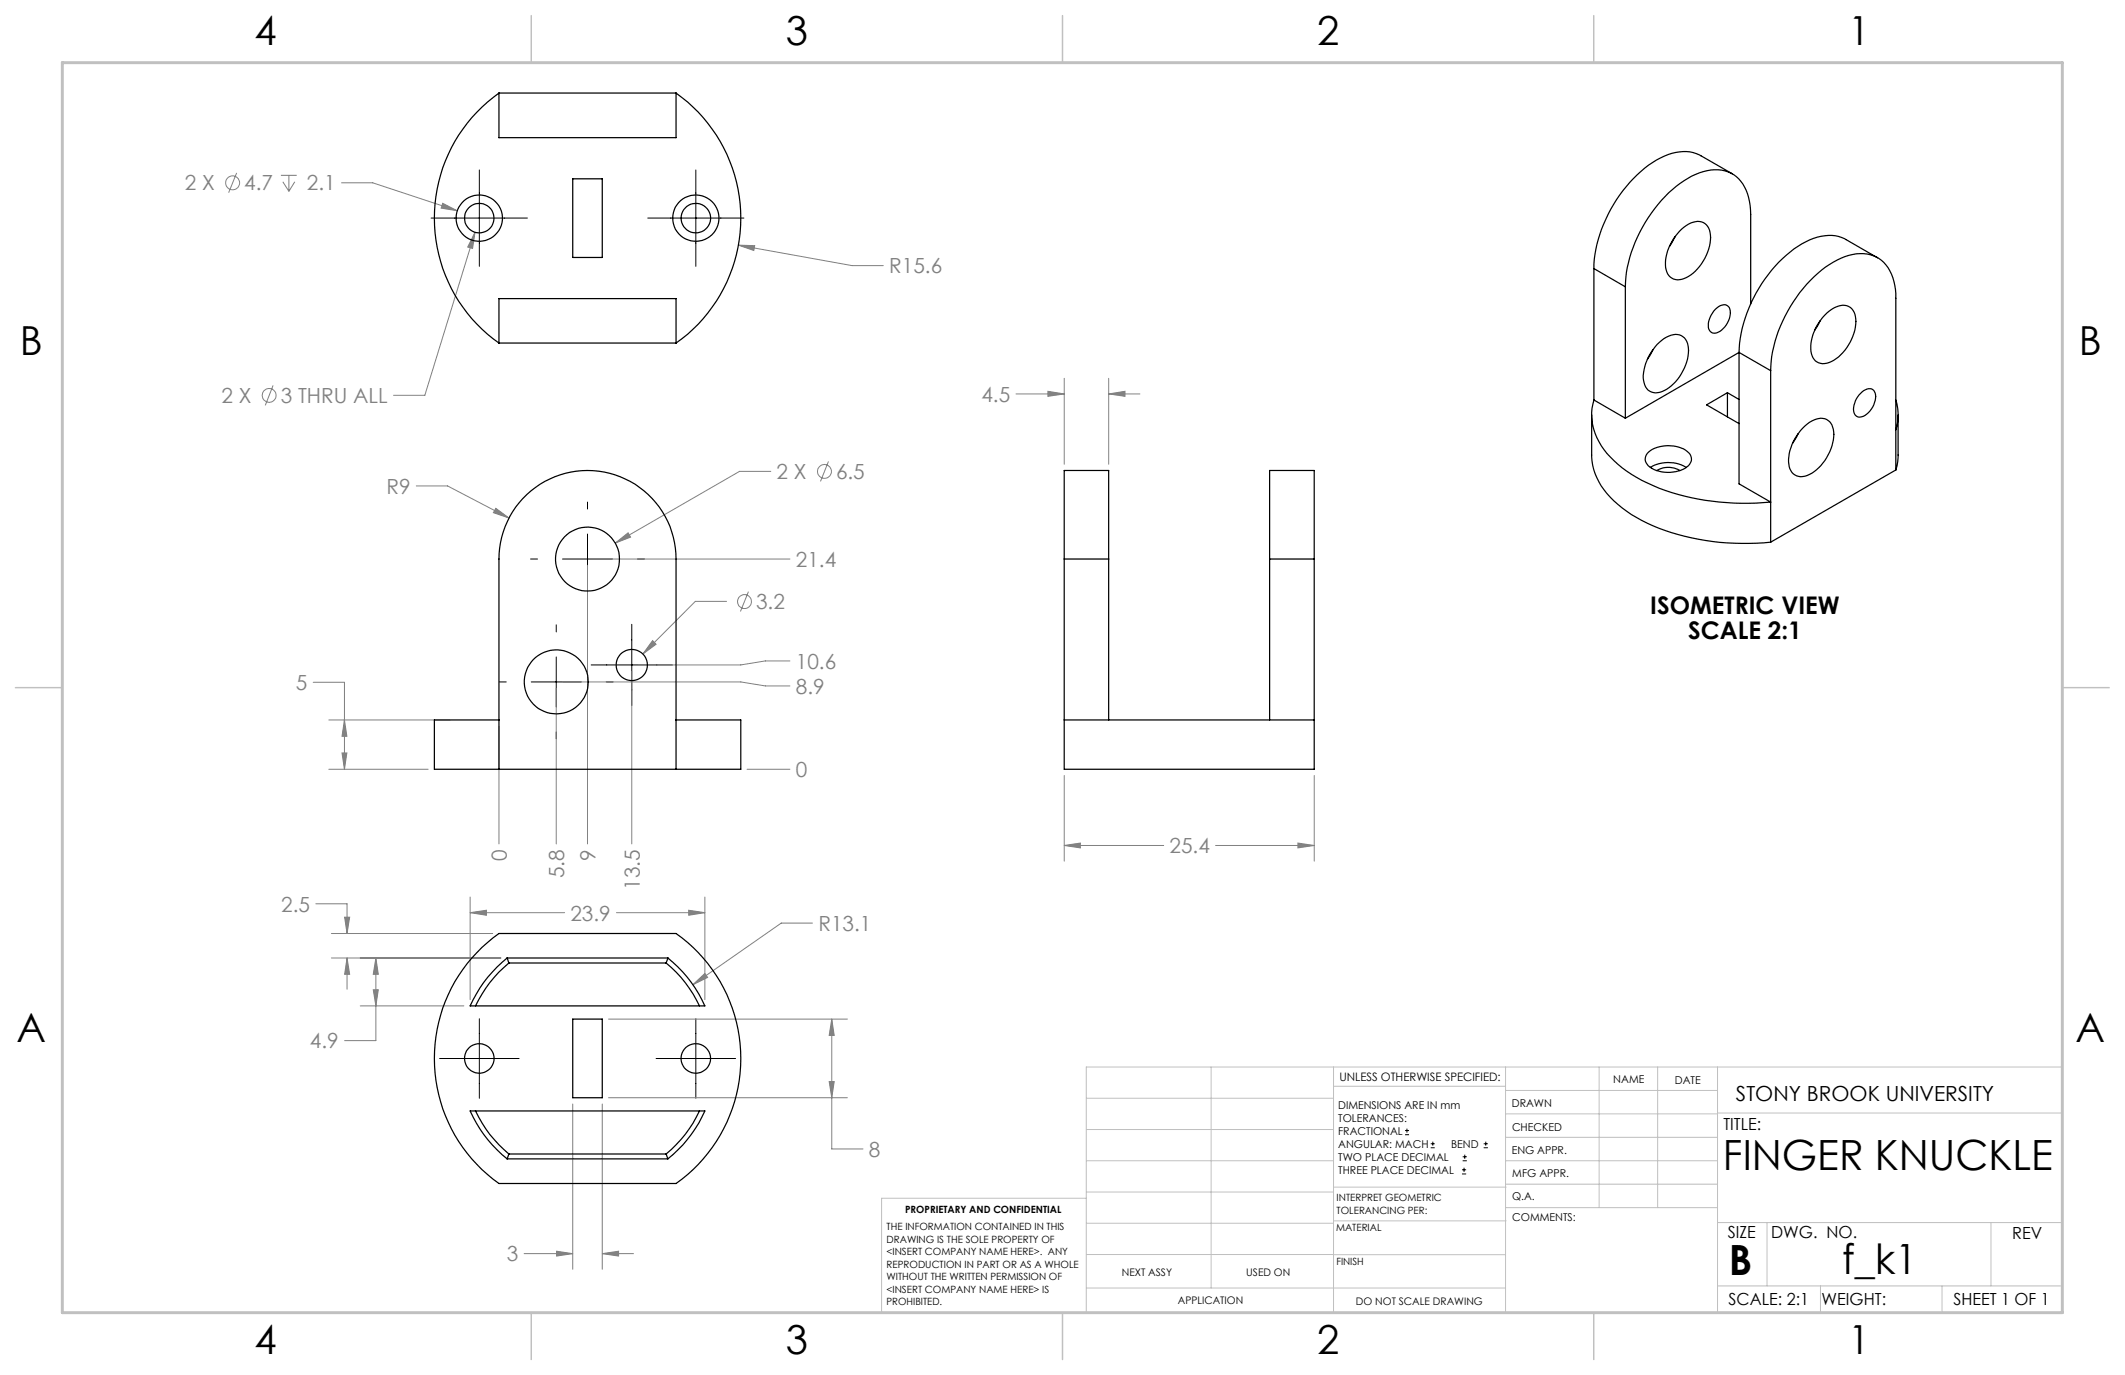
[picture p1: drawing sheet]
<svg xmlns="http://www.w3.org/2000/svg" width="432mm" height="279mm" viewBox="0 0 432 279" stroke-linecap="round" stroke-linejoin="round" font-family="sans-serif">
<g fill="none" stroke="#808080" stroke-width=".2">
<path d="M48.1 35.1l-1.6 4.1M57.1 35.6h3.2M57.5 36.9l1.2 2M58.7 35.6v3.3M59.9 36.9l-1.2 2M69.4 37.1h6.3l17.2 5.7M90 41.3l2.9 1.5-3.3-.5zM96.5 47.2l-.5 3.3-1-.3zM96.5 47.2l-10.2 33.1h-6.3M150 49.8l3.4 .1-.2 1zM150 49.8l23.1 4.2h6.4M55.5 78.3l-1.6 4.1"/>
<path d="M212.9 79.5l3.4 .5-3.4 .5zM216.3 76.9v17.4M225.3 76.9v17.4M84.6 98.7h6.3l12.5 6.6M156.6 95.8h-6.3l-25.3 14.5M168.3 93.8l-1.6 4M206.4 80h9.9M225.3 80l3.3-.5v1zM225.3 80h6.3M100.8 103.3l2.6 2-3.1-1.1zM119.4 114.9v56.6M120.6 113.6h39.9"/>
<path d="M125 110.3l2.6-2 .5 .8zM63.6 138.6h6.4v17.7M113 139.8v31.7M114.3 138.6h36.2l5 .8h5M128.4 136.4v35.1M132.6 130.2l.7 .7-2.7 2zM147.6 122.2h-6.3l-10.7 10.7M152.1 120.2l-1.6 4M160.5 134.3h-5l-5 .8h-20.9M66.8 156.3h20.2M66.8 146.3h24.6M69.5 153h1l-.5 3.3z"/>
<path d="M70 146.3l.5 3.3h-1zM101.4 147.6v23.9M151.8 156.3h8.7M216.3 157.6v17.4M267.1 157.6v17.4M216.3 171.8l3.2-.5v1zM216.3 171.8h20.2M247 171.8h20.1M263.7 171.3l3.4 .5-3.4 .5zM64.2 183.7h6.3v6M67.3 189.7h32.8M67.3 194.7h34.5"/>
<path d="M70 186.4h1l-.5 3.3zM70.5 194.7l.5 3.3h-1zM70.5 194.7v6.3M76.4 194.7l.5 3.3h-1.1zM76.4 194.7v16.8h-6.4M95.5 185.5l3.3-.5v1zM95.5 182.3v20.8M95.5 185.5h19.2M125.3 185.5h17.9M139.9 185l3.3 .5-3.3 .5zM143.2 182.3v20.8M165.1 187.6h-6.4l-17.9 12.5"/>
<path d="M73.2 204.4h21.1M75.8 201.1h1.1l-.5 3.3zM123.6 207.1h48.6M140.8 200.1l2.4-2.3 .6 .8zM168.5 219.8h1l-.5 3.3zM169 207.1l.5 3.3h-1zM169 207.1v26.4h6.4M116.4 224.3v33.6M122.4 224.3v33.6M123.6 223.1h48.6M106.5 254.7h9.9M113.1 254.2l3.3 .5-3.3 .5z"/>
<path d="M122.4 254.7l3.3-.5v1zM122.4 254.7h6.3"/>
<circle cx="47.3" cy="37.2" r="1.41"/>
<circle cx="54.7" cy="80.3" r="1.4"/>
<circle cx="167.5" cy="95.8" r="1.41"/>
<circle cx="151.3" cy="122.2" r="1.4"/>
</g>
<g fill="none" stroke="#000" stroke-width=".2">
<path d="M97.4 34.5v19.6M141.4 34.5v19.6M87.6 44.3h19.6M131.6 44.3h19.6M107.8 113.6h1.4M114.3 113.6h10.2M119.4 102v1.4M119.4 108.5v10.2M129.5 113.6h1.5M101.5 138.6h1.4M107.9 138.6h10.2M113 127v1.4"/>
<path d="M113 133.5v10.2M119.4 123.8v1.4M120.1 135.1h16.5M123.2 138.6h1.4M128.4 126.9v16.5M113 148.7v1.4M89.3 215.1h16.2M97.4 207v16.2M133.3 215.1h16.2M141.4 207v16.2M285.5 230.6h.8M285.5 229.7h.8"/>
<path d="M285.9 229.3v.9M290.7 233.2h.8M290.7 232.4h.8M291.1 232v.8M297.1 238.5h.8M297.1 237.7h.8M297.2 235.9h.9M297.2 235.1h.9M297.5 237.3v.8M297.6 234.6v.9M301.5 233.2h.8M301.5 232.4h.8"/>
<path d="M301.9 232v.8"/>
</g>
<g fill="none" stroke="#c0c0c0" stroke-width=".2">
<path d="M246.1 216.8v44.9M271 216.8v49.9M305.9 216.8v49.9M324.9 216.8v28.6M336.8 216.8v28.6M349 216.8v49.9M220.7 235.9h50.3M220.7 229.5h50.3M220.7 223.2h50.3M271 220.7h34.9M305.9 231.1h43.1M305.9 226.3h43.1"/>
<path d="M305.9 221.6h43.1M305.9 235.9h43.1M349 226.2h70.1M220.7 243.5h-41.6v23.2h240v-49.9h-198.4v49.9M220.7 248.6h50.3M220.7 242.2h50.3M220.7 254.9h50.3M271 255h34.9M271 248.1h35M271 241.2h35M305.9 240.6h43.1M306 245.4h43"/>
<path d="M349 248.4h70.1M359.1 248.4v12.9M404.6 248.4v12.9M220.7 261.7h85.2M349 261.3h70.1M369.9 261.3v5.4M394.6 261.3v5.4"/>
</g>
<path d="M107.9 3.2v9.5M215.9 3.2v9.5M323.8 3.2v9.5M3.1 139.7h9.6M419.1 139.7h9.5M107.9 266.7v9.6M215.9 266.7v9.6M323.8 266.7v9.6" fill="none" stroke="#c0c0c0" stroke-width=".3"/>
<path d="M12.7 12.7h406.4v254h-406.4z" fill="none" stroke="#c0c0c0" stroke-width=".6"/>
<path d="M125 110.3l3.1-1.2-.5-.8zM132.6 130.2l-2 2.7 2.7-2zM100.8 103.3l-.5 .9 3.1 1.1zM70 146.3l.5 3.3h-1zM69.5 153h1l-.5 3.3zM263.7 171.3l3.4 .5-3.4 .5zM216.3 171.8l3.2-.5v1zM225.3 80l3.3-.5v1zM212.9 79.5l3.4 .5-3.4 .5zM169 207.1l.5 3.3h-1zM168.5 219.8h1l-.5 3.3zM113.1 254.2l3.3 .5-3.3 .5zM122.4 254.7l3.3-.5v1zM140.8 200.1l3-1.5-.6-.8zM70 186.4h1l-.5 3.3zM70.5 194.7l.5 3.3h-1zM75.8 201.1h1.1l-.5 3.3zM76.4 194.7l.5 3.3h-1.1zM139.9 185l3.3 .5-3.3 .5zM95.5 185.5l3.3-.5v1zM90 41.3l-.4 1 3.3 .5zM96.5 47.2l-1.5 3 1 .3zM150 49.8l3.2 1.1 .2-1z" fill="#808080"/>
<g fill="none" stroke="#000" stroke-width=".25">
<path d="M101.4 18.9h36M101.4 18.9v9.1h36v-9.1M101.4 18.9a31.1 31.1 0 0 0 0 50.8M137.4 18.9a31.1 31.1 0 0 1 0 50.8M116.4 36.3h6v16h-6zM352 35.3l-6.4-3.7a8.5 8.5 0 0 0-8.2 .5 26.6 26.6 0 0 0-11.5 13.4 23.3 23.3 0 0 0-2 9.1M323.9 54.6l6.4 3.7M323.9 54.6v26.7M330.3 58.3a28.1 28.1 0 0 1 8-18.3 16.9 16.9 0 0 1 9.4-5.5 6.6 6.6 0 0 1 7.4 4.9l.5 2.4 .1 1.8v18.2M330.3 58.3v26.7M340.4 48.1l-1.2 2M341.7 46.6a4.3 4.3 0 0 1 4.4-1.4 3.7 3.7 0 0 1 1.4 4.2 9.4 9.4 0 0 1-5.8 7.4 2.62 2.62 0 0 1-3.3-3 10.1 10.1 0 0 1 3.3-7.2z"/>
<path d="M381.5 52.4l-6.4-3.7a8.4 8.4 0 0 0-8.2 .4 27.2 27.2 0 0 0-12.3 15.6l-1 4-.2 2.9M101.4 69.7h36M101.4 69.7v-9h36v9M335.9 71l-1.1 2M336.8 70a5.1 5.1 0 0 1 4.5-1.9 3.2 3.2 0 0 1 1.8 3.7 9.7 9.7 0 0 1-5.4 7.8 2.57 2.57 0 0 1-3.7-2.3 9.6 9.6 0 0 1 2.8-7.3zM348.5 62.9a2.09 2.09 0 0 1 2.5-.8 2.46 2.46 0 0 1 .2 3.1 3.5 3.5 0 0 1-3.2 2.5 1.84 1.84 0 0 1-.8-2.4l.5-1.3zM351 79.8l2.4 1.4M351 79.8l-4.2 2.5 6.6 3.8M351 79.8v4.9M353.4 71.6v26.7l6.4 3.7a48.4 48.4 0 0 1-26.2-4.4 20.3 20.3 0 0 1-9.1-8.7 10.5 10.5 0 0 1-.6-7.6M353.4 71.6l6.4 3.7M353.4 71.6l-23.1 13.4"/>
<path d="M359.8 75.3a28.1 28.1 0 0 1 12.7-22 9.1 9.1 0 0 1 8.7-1.1 8.5 8.5 0 0 1 4 7.5v35.8M359.8 75.3v34.9M369.9 65.1l-1.1 2M371.2 63.6a4.3 4.3 0 0 1 4.4-1.3 3.7 3.7 0 0 1 1.4 4.2 9.4 9.4 0 0 1-5.8 7.3 2.52 2.52 0 0 1-3.2-2.4 9.9 9.9 0 0 1 3.2-7.8zM378.4 79.6a1.58 1.58 0 0 1 2.5 0 4.2 4.2 0 0 1-2.8 5.1 1.33 1.33 0 0 1-1.5-1.6 4.9 4.9 0 0 1 1.8-3.5zM323.4 84.3v8.2a13.2 13.2 0 0 0 5.4 10 35.4 35.4 0 0 0 17.7 7.3 53.4 53.4 0 0 0 13.3 .4M323.9 81.3l6.4 3.7M334.8 92.1a6.6 6.6 0 0 1 8.4-.1 1.91 1.91 0 0 1-.8 3.1 7.1 7.1 0 0 1-7.4-.4 1.76 1.76 0 0 1-.2-2.6zM335.4 95a7 7 0 0 1 7.3 0M336.7 95.6a4.4 4.4 0 0 1 4.6 0M365.4 88.1l-1.2 2M366.3 87a5 5 0 0 1 4.5-1.9 3.2 3.2 0 0 1 1.8 3.7 9.7 9.7 0 0 1-5.4 7.8 2.67 2.67 0 0 1-3.8-2.8 9.9 9.9 0 0 1 2.9-6.8z"/>
<path d="M385.2 81.3a10 10 0 0 1 0 6M385.2 95.5l-25.4 14.7M385.7 84.3v8.6l-.5 2.6M216.3 113.6v42.7h50.8v-42.7M216.3 113.6v-18h9v18M216.3 113.6h9M225.3 113.6v32.7M258 113.6v-18h9.1v18M258 113.6h9.1M258 113.6v32.7M101.4 156.3v-42.7a18 18 0 0 1 18-18 18 18 0 0 1 18 18v42.7M101.4 146.3h-13.1v10h13.1"/>
<path d="M101.4 156.3h36M137.4 146.3h13.1v10h-13.1M216.3 146.3h50.8M97.9 192.5l3.5-2.8h36a31.1 31.1 0 0 1 0 50.8h-36a31.2 31.2 0 0 1-3.5-48zM103 194.7a26 26 0 0 0-7.5 9.7h47.7a25.9 25.9 0 0 0-7.5-9.7M103 194.7l.4 1M103 194.7h32.7M103.4 195.7a25 25 0 0 0-6.8 8.7M103.4 195.7h32M135.4 195.7a25 25 0 0 1 6.7 8.7M135.7 194.7l-.3 1M116.4 207.1h6v16h-6z"/>
<path d="M96.6 225.7a24.7 24.7 0 0 0 6.8 8.8M103 235.5a26 26 0 0 1-7.5-9.8h47.7a25.9 25.9 0 0 1-7.5 9.8M103 235.5h32.7M103.4 234.5l-.4 1M103.4 234.5h32M135.4 234.5l.3 1M142.1 225.7a24.7 24.7 0 0 1-6.7 8.8"/>
<circle cx="97.4" cy="44.3" r="4.7"/>
<circle cx="97.4" cy="44.3" r="2.99"/>
<circle cx="141.4" cy="44.3" r="4.7"/>
<circle cx="141.4" cy="44.3" r="3"/>
<circle cx="119.4" cy="113.6" r="6.5"/>
<circle cx="113" cy="138.6" r="6.5"/>
<circle cx="128.4" cy="135.1" r="3.2"/>
<circle cx="97.4" cy="215.1" r="3"/>
<circle cx="141.4" cy="215.1" r="3"/>
</g>
<g font-size="8.5">
<text x="350.1" y="237.7">FINGER KNUCKLE</text>
<text x="351.3" y="259">B</text>
<text x="374.4" y="258.9">f_k1</text>
</g>
<g font-size="8.1">
<text x="51.7" y="9">4</text>
<text x="159.7" y="9">3</text>
<text x="267.6" y="9">2</text>
<text x="375.6" y="9">1</text>
<text x="4" y="72.1">B</text>
<text x="422.4" y="72.1">B</text>
<text x="3.3" y="211.8">A</text>
<text x="421.7" y="211.7">A</text>
<text x="51.7" y="275.2">4</text>
<text x="159.7" y="275.2">3</text>
<text x="267.6" y="275.2">2</text>
<text x="375.6" y="275.2">1</text>
</g>
<g font-size="4.9">
<text x="335.3" y="124.8">ISOMETRIC VIEW</text>
<text x="343" y="129.7">SCALE 2:1</text>
</g>
<g font-size="4.2" fill="#808080">
<text x="37.5" y="38.7">2 X</text>
<text x="49.6" y="38.7">4.7</text>
<text x="62.4" y="38.7">2.1</text>
<text x="180.7" y="55.5">R15.6</text>
<text x="45" y="81.9">2 X</text>
<text x="57" y="81.9">3 THRU ALL</text>
<text x="199.4" y="81.6">4.5</text>
<text x="78.5" y="100.3">R9</text>
<text x="157.8" y="97.3">2 X</text>
<text x="169.9" y="97.3">6.5</text>
<text x="161.7" y="115.2">21.4</text>
<text x="153.6" y="123.8">3.2</text>
<text x="161.7" y="135.9">10.6</text>
<text x="60.1" y="140.2">5</text>
<text x="161.7" y="141">8.9</text>
<text x="161.7" y="157.9">0</text>
<text x="237.6" y="173.4">25.4</text>
<text x="103" y="175" transform="rotate(-90 103 175)">0</text>
<text x="114.7" y="178.5" transform="rotate(-90 114.7 178.5)">5.8</text>
<text x="121" y="175" transform="rotate(-90 121 175)">9</text>
<text x="57.2" y="185.3">2.5</text>
<text x="130" y="180.9" transform="rotate(-90 130 180.9)">13.5</text>
<text x="115.9" y="187">23.9</text>
<text x="166.3" y="189.1">R13.1</text>
<text x="63" y="213">4.9</text>
<text x="176.5" y="235.1">8</text>
<text x="103" y="256.3">3</text>
</g>
<text font-size="4.2" x="352.8" y="223.8">STONY BROOK UNIVERSITY</text>
<g font-size="3.4">
<text x="350.2" y="229.5">TITLE:</text>
<text x="351.1" y="251.6">SIZE</text>
<text x="359.9" y="251.6">DWG. NO.</text>
<text x="408.9" y="251.7">REV</text>
<text x="351.2" y="265.2">SCALE: 2:1</text>
<text x="370.1" y="265.3">WEIGHT:</text>
<text x="396.9" y="265.2">SHEET 1 OF 1</text>
</g>
<text font-size="2.4" x="272.2" y="219.7">UNLESS OTHERWISE SPECIFIED:</text>
<g font-size="2.2">
<text x="327.8" y="220.1">NAME</text>
<text x="340.3" y="220.2">DATE</text>
<text x="271.9" y="225.3">DIMENSIONS ARE IN mm</text>
<text x="271.9" y="227.9">TOLERANCES:</text>
<text x="307.2" y="224.9">DRAWN</text>
<text x="271.9" y="230.6">FRACTIONAL</text>
<text x="271.9" y="233.2">ANGULAR: MACH</text>
<text x="294.9" y="233.2">BEND</text>
<text x="307.3" y="229.8">CHECKED</text>
<text x="271.9" y="235.9">TWO PLACE DECIMAL</text>
<text x="271.9" y="238.5">THREE PLACE DECIMAL</text>
<text x="307.2" y="234.5">ENG APPR.</text>
<text x="307.3" y="239.2">MFG APPR.</text>
<text x="307.3" y="243.9">Q.A.</text>
<text x="307.3" y="248.1">COMMENTS:</text>
</g>
<g font-size="2.1">
<text x="227.9" y="259.2">NEXT ASSY</text>
<text x="253.3" y="259.2">USED ON</text>
<text x="239.3" y="265">APPLICATION</text>
<text x="275.5" y="265.1">DO NOT SCALE DRAWING</text>
</g>
<g font-size="2">
<text x="271.6" y="244.1">INTERPRET GEOMETRIC</text>
<text x="180.2" y="250">THE INFORMATION CONTAINED IN THIS</text>
<text x="183.9" y="246.4">PROPRIETARY AND CONFIDENTIAL</text>
<text x="271.5" y="250.2">MATERIAL</text>
<text x="271.6" y="246.6">TOLERANCING PER:</text>
<text x="180.2" y="252.5">DRAWING IS THE SOLE PROPERTY OF</text>
<text x="180.2" y="255.1">&lt;INSERT COMPANY NAME HERE&gt;. ANY</text>
<text x="180.2" y="257.6">REPRODUCTION IN PART OR AS A WHOLE</text>
<text x="271.5" y="257">FINISH</text>
<text x="180.2" y="260.1">WITHOUT THE WRITTEN PERMISSION OF</text>
<text x="180.2" y="262.6">&lt;INSERT COMPANY NAME HERE&gt; IS</text>
<text x="180.2" y="265.2">PROHIBITED.</text>
</g>
</svg>
